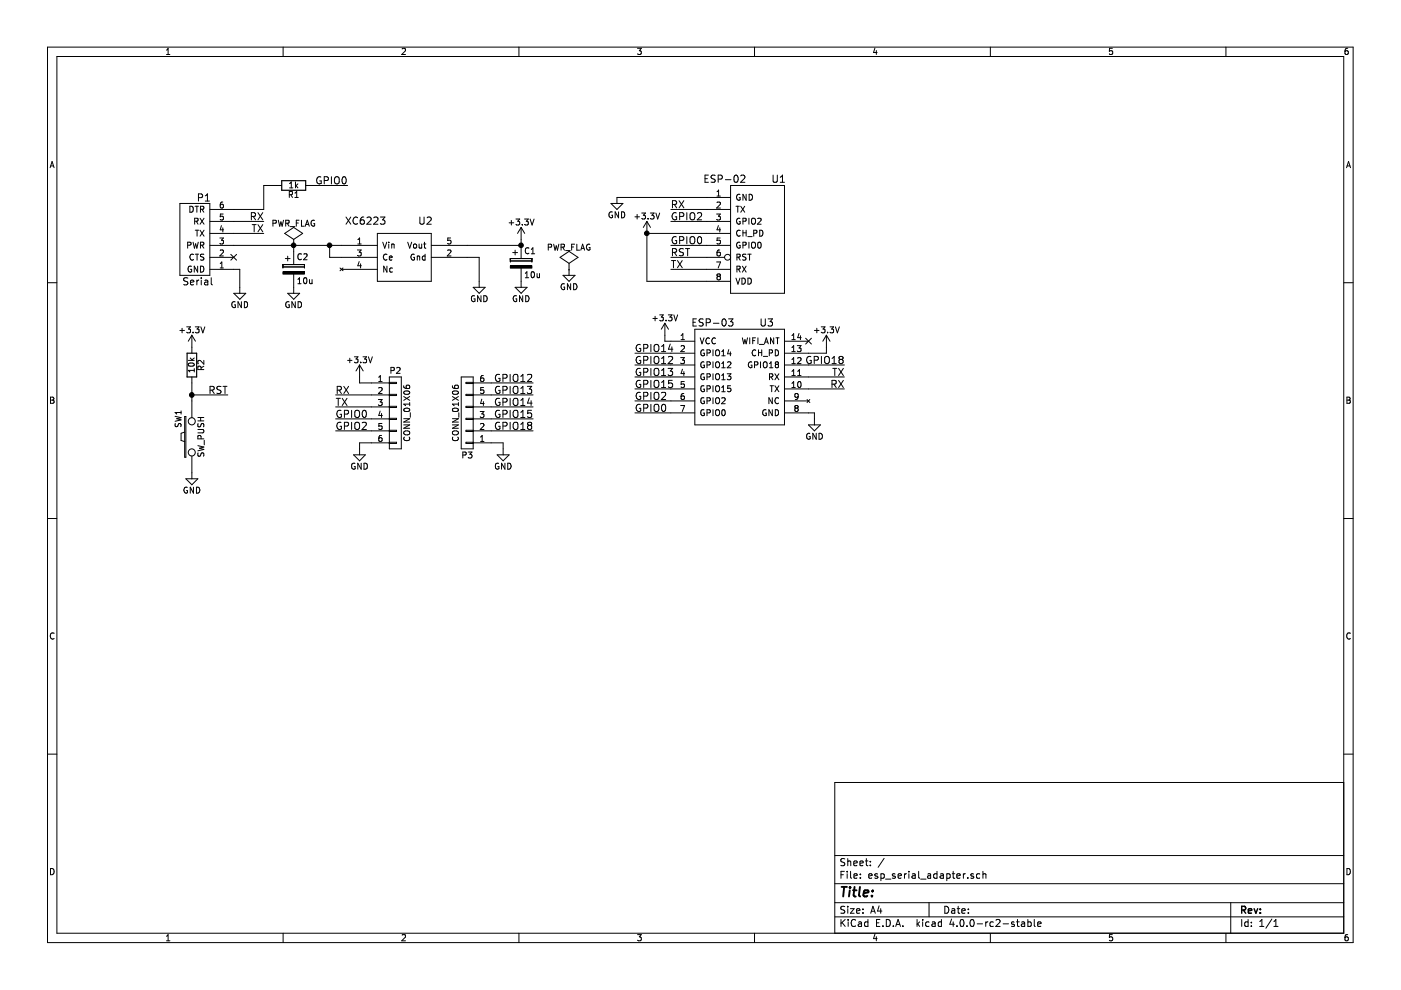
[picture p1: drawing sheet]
EESchema Schematic File Version 2
LIBS:power
LIBS:device
LIBS:transistors
LIBS:conn
LIBS:linear
LIBS:regul
LIBS:74xx
LIBS:cmos4000
LIBS:adc-dac
LIBS:memory
LIBS:xilinx
LIBS:microcontrollers
LIBS:dsp
LIBS:microchip
LIBS:analog_switches
LIBS:motorola
LIBS:texas
LIBS:intel
LIBS:audio
LIBS:interface
LIBS:digital-audio
LIBS:philips
LIBS:display
LIBS:cypress
LIBS:siliconi
LIBS:opto
LIBS:atmel
LIBS:contrib
LIBS:valves
LIBS:esp-02
LIBS:esp-03
LIBS:serial
LIBS:xc6223
EELAYER 25 0
EELAYER END
$Descr A4 11693 8268
encoding utf-8
Sheet 1 1
Title ""
Date ""
Rev ""
Comp ""
Comment1 ""
Comment2 ""
Comment3 ""
Comment4 ""
$EndDescr
$Comp
L Serial P1
U 1 1
P 1750 2000
F 0 "P1" H 1800 1650 60  0000 C CNN
F 1 "Serial" H 1850 2350 60  0000 C CNN
F 2 "Pin_Headers:Pin_Header_Straight_1x06" H 1450 2550 60  0001 C CNN
F 3 "" H 1450 2550 60  0000 C CNN
	1    1750 2000
	-1   0    0    1   
$EndComp
$Comp
L R R2
U 1 1
P 1600 3050
F 0 "R2" V 1680 3050 50  0000 C CNN
F 1 "10k" V 1600 3050 50  0000 C CNN
F 2 "Resistors_SMD:R_0603_HandSoldering" V 1530 3050 30  0001 C CNN
F 3 "" H 1600 3050 30  0000 C CNN
	1    1600 3050
	1    0    0    -1  
$EndComp
$Comp
L SW_PUSH SW1
U 1 1
P 1600 3650
F 0 "SW1" H 1750 3760 50  0000 C CNN
F 1 "SW_PUSH" H 1600 3570 50  0000 C CNN
F 2 "Buttons_Switches_SMD:SW_SPST_PTS645" H 1600 3650 60  0001 C CNN
F 3 "" H 1600 3650 60  0000 C CNN
	1    1600 3650
	0    -1   -1   0   
$EndComp
$Comp
L CP C2
U 1 1
P 2450 2250
F 0 "C2" H 2475 2350 50  0000 L CNN
F 1 "10u" H 2475 2150 50  0000 L CNN
F 2 "Capacitors_Tantalum_SMD:TantalC_SizeB_EIA-3528_Wave" H 2488 2100 30  0001 C CNN
F 3 "" H 2450 2250 60  0000 C CNN
	1    2450 2250
	1    0    0    -1  
$EndComp
Wire Wire Line
	1950 2050 2850 2050
Connection ~ 2750 2050
Wire Wire Line
	2750 2150 2850 2150
$Comp
L GND #PWR01
U 1 1
P 2000 2400
F 0 "#PWR01" H 2000 2150 50  0001 C CNN
F 1 "GND" H 2000 2250 50  0000 C CNN
F 2 "" H 2000 2400 60  0000 C CNN
F 3 "" H 2000 2400 60  0000 C CNN
	1    2000 2400
	1    0    0    -1  
$EndComp
$Comp
L GND #PWR02
U 1 1
P 4000 2350
F 0 "#PWR02" H 4000 2100 50  0001 C CNN
F 1 "GND" H 4000 2200 50  0000 C CNN
F 2 "" H 4000 2350 60  0000 C CNN
F 3 "" H 4000 2350 60  0000 C CNN
	1    4000 2350
	1    0    0    -1  
$EndComp
Wire Wire Line
	1950 2250 2000 2250
Wire Wire Line
	2000 2250 2000 2400
Wire Wire Line
	3900 2150 4000 2150
Wire Wire Line
	4000 2150 4000 2350
$Comp
L CP C1
U 1 1
P 4350 2200
F 0 "C1" H 4375 2300 50  0000 L CNN
F 1 "10u" H 4375 2100 50  0000 L CNN
F 2 "Capacitors_Tantalum_SMD:TantalC_SizeB_EIA-3528_Wave" H 4388 2050 30  0001 C CNN
F 3 "" H 4350 2200 60  0000 C CNN
	1    4350 2200
	1    0    0    -1  
$EndComp
Wire Wire Line
	1600 3350 1600 3200
$Comp
L +3.3V #PWR03
U 1 1
P 4350 2000
F 0 "#PWR03" H 4350 1850 50  0001 C CNN
F 1 "+3.3V" H 4350 2140 50  0000 C CNN
F 2 "" H 4350 2000 60  0000 C CNN
F 3 "" H 4350 2000 60  0000 C CNN
	1    4350 2000
	1    0    0    -1  
$EndComp
$Comp
L GND #PWR04
U 1 1
P 4350 2350
F 0 "#PWR04" H 4350 2100 50  0001 C CNN
F 1 "GND" H 4350 2200 50  0000 C CNN
F 2 "" H 4350 2350 60  0000 C CNN
F 3 "" H 4350 2350 60  0000 C CNN
	1    4350 2350
	1    0    0    -1  
$EndComp
Wire Wire Line
	4350 2050 4350 2000
$Comp
L +3.3V #PWR05
U 1 1
P 1600 2900
F 0 "#PWR05" H 1600 2750 50  0001 C CNN
F 1 "+3.3V" H 1600 3040 50  0000 C CNN
F 2 "" H 1600 2900 60  0000 C CNN
F 3 "" H 1600 2900 60  0000 C CNN
	1    1600 2900
	1    0    0    -1  
$EndComp
$Comp
L GND #PWR06
U 1 1
P 1600 3950
F 0 "#PWR06" H 1600 3700 50  0001 C CNN
F 1 "GND" H 1600 3800 50  0000 C CNN
F 2 "" H 1600 3950 60  0000 C CNN
F 3 "" H 1600 3950 60  0000 C CNN
	1    1600 3950
	1    0    0    -1  
$EndComp
Connection ~ 4350 2050
Wire Wire Line
	3900 2050 4350 2050
$Comp
L GND #PWR07
U 1 1
P 6800 3500
F 0 "#PWR07" H 6800 3250 50  0001 C CNN
F 1 "GND" H 6800 3350 50  0000 C CNN
F 2 "" H 6800 3500 60  0000 C CNN
F 3 "" H 6800 3500 60  0000 C CNN
	1    6800 3500
	1    0    0    -1  
$EndComp
$Comp
L GND #PWR08
U 1 1
P 5150 1650
F 0 "#PWR08" H 5150 1400 50  0001 C CNN
F 1 "GND" H 5150 1500 50  0000 C CNN
F 2 "" H 5150 1650 60  0000 C CNN
F 3 "" H 5150 1650 60  0000 C CNN
	1    5150 1650
	1    0    0    -1  
$EndComp
$Comp
L +3.3V #PWR09
U 1 1
P 5400 1950
F 0 "#PWR09" H 5400 1800 50  0001 C CNN
F 1 "+3.3V" H 5400 2090 50  0000 C CNN
F 2 "" H 5400 1950 60  0000 C CNN
F 3 "" H 5400 1950 60  0000 C CNN
	1    5400 1950
	1    0    0    -1  
$EndComp
$Comp
L +3.3V #PWR010
U 1 1
P 5550 2800
F 0 "#PWR010" H 5550 2650 50  0001 C CNN
F 1 "+3.3V" H 5550 2940 50  0000 C CNN
F 2 "" H 5550 2800 60  0000 C CNN
F 3 "" H 5550 2800 60  0000 C CNN
	1    5550 2800
	1    0    0    -1  
$EndComp
Wire Wire Line
	5550 2800 5550 2850
Wire Wire Line
	5550 2850 5600 2850
Wire Wire Line
	6750 3450 6800 3450
Wire Wire Line
	6800 3450 6800 3500
Wire Wire Line
	5400 2350 5900 2350
NoConn ~ 6750 2850
$Comp
L +3.3V #PWR011
U 1 1
P 6900 2900
F 0 "#PWR011" H 6900 2750 50  0001 C CNN
F 1 "+3.3V" H 6900 3040 50  0000 C CNN
F 2 "" H 6900 2900 60  0000 C CNN
F 3 "" H 6900 2900 60  0000 C CNN
	1    6900 2900
	1    0    0    -1  
$EndComp
Wire Wire Line
	6750 2950 6900 2950
Wire Wire Line
	6900 2950 6900 2900
Wire Wire Line
	1600 3300 1900 3300
Connection ~ 1600 3300
$Comp
L GND #PWR012
U 1 1
P 2450 2400
F 0 "#PWR012" H 2450 2150 50  0001 C CNN
F 1 "GND" H 2450 2250 50  0000 C CNN
F 2 "" H 2450 2400 60  0000 C CNN
F 3 "" H 2450 2400 60  0000 C CNN
	1    2450 2400
	1    0    0    -1  
$EndComp
$Comp
L CONN_01X06 P2
U 1 1
P 3300 3450
F 0 "P2" H 3300 3800 50  0000 C CNN
F 1 "CONN_01X06" V 3400 3450 50  0000 C CNN
F 2 "Pin_Headers:Pin_Header_Straight_1x06" H 3300 3450 60  0001 C CNN
F 3 "" H 3300 3450 60  0000 C CNN
	1    3300 3450
	1    0    0    -1  
$EndComp
$Comp
L CONN_01X06 P3
U 1 1
P 3900 3450
F 0 "P3" H 3900 3800 50  0000 C CNN
F 1 "CONN_01X06" V 4000 3450 50  0000 C CNN
F 2 "Pin_Headers:Pin_Header_Straight_1x06" H 3900 3450 60  0001 C CNN
F 3 "" H 3900 3450 60  0000 C CNN
	1    3900 3450
	-1   0    0    1   
$EndComp
$Comp
L +3.3V #PWR013
U 1 1
P 3000 3150
F 0 "#PWR013" H 3000 3000 50  0001 C CNN
F 1 "+3.3V" H 3000 3290 50  0000 C CNN
F 2 "" H 3000 3150 60  0000 C CNN
F 3 "" H 3000 3150 60  0000 C CNN
	1    3000 3150
	1    0    0    -1  
$EndComp
$Comp
L GND #PWR014
U 1 1
P 3000 3750
F 0 "#PWR014" H 3000 3500 50  0001 C CNN
F 1 "GND" H 3000 3600 50  0000 C CNN
F 2 "" H 3000 3750 60  0000 C CNN
F 3 "" H 3000 3750 60  0000 C CNN
	1    3000 3750
	1    0    0    -1  
$EndComp
$Comp
L GND #PWR015
U 1 1
P 4200 3750
F 0 "#PWR015" H 4200 3500 50  0001 C CNN
F 1 "GND" H 4200 3600 50  0000 C CNN
F 2 "" H 4200 3750 60  0000 C CNN
F 3 "" H 4200 3750 60  0000 C CNN
	1    4200 3750
	1    0    0    -1  
$EndComp
Wire Wire Line
	3000 3750 3000 3700
Wire Wire Line
	3000 3700 3100 3700
Wire Wire Line
	3000 3150 3000 3200
Wire Wire Line
	3000 3200 3100 3200
Wire Wire Line
	4100 3700 4200 3700
Wire Wire Line
	4200 3700 4200 3750
Wire Wire Line
	5300 3450 5600 3450
Wire Wire Line
	5600 3350 5300 3350
Wire Wire Line
	5600 3250 5300 3250
Wire Wire Line
	5600 3150 5300 3150
Wire Wire Line
	5600 3050 5300 3050
Wire Wire Line
	5600 2950 5300 2950
Text Label 5300 2950 0    60   ~ 0
GPIO14
Text Label 5300 3050 0    60   ~ 0
GPIO12
Text Label 5300 3150 0    60   ~ 0
GPIO13
Text Label 5300 3250 0    60   ~ 0
GPIO15
Text Label 5300 3350 0    60   ~ 0
GPIO2
Text Label 5300 3450 0    60   ~ 0
GPIO0
Wire Wire Line
	6750 3050 7050 3050
Text Label 7050 3050 2    60   ~ 0
GPIO18
Wire Wire Line
	5900 1850 5600 1850
Text Label 5600 1850 0    60   ~ 0
GPIO2
Wire Wire Line
	5150 1650 5900 1650
Wire Wire Line
	5600 1750 5900 1750
Wire Wire Line
	5900 2050 5600 2050
Text Label 5600 2050 0    60   ~ 0
GPIO0
Wire Wire Line
	5600 2150 5900 2150
Text Label 5600 2150 0    60   ~ 0
RST
Text Label 1900 3300 2    60   ~ 0
RST
Wire Wire Line
	6750 3150 7050 3150
Wire Wire Line
	6750 3250 7050 3250
Wire Wire Line
	5900 2250 5600 2250
Wire Wire Line
	5400 1950 5400 2350
Connection ~ 5400 1950
Wire Wire Line
	5400 1950 5900 1950
Text Label 5600 1750 0    60   ~ 0
RX
Text Label 5600 2250 0    60   ~ 0
TX
Text Label 7050 3150 2    60   ~ 0
TX
Text Label 7050 3250 2    60   ~ 0
RX
Wire Wire Line
	1950 1850 2200 1850
Wire Wire Line
	1950 1950 2200 1950
Text Label 2200 1850 2    60   ~ 0
RX
Text Label 2200 1950 2    60   ~ 0
TX
Wire Wire Line
	3100 3300 2800 3300
Wire Wire Line
	3100 3400 2800 3400
Wire Wire Line
	3100 3500 2800 3500
Wire Wire Line
	3100 3600 2800 3600
Text Label 2800 3300 0    60   ~ 0
RX
Text Label 2800 3400 0    60   ~ 0
TX
Text Label 2800 3500 0    60   ~ 0
GPIO0
Text Label 2800 3600 0    60   ~ 0
GPIO2
Wire Wire Line
	4100 3200 4450 3200
Wire Wire Line
	4100 3300 4450 3300
Wire Wire Line
	4100 3400 4450 3400
Text Label 4450 3200 2    60   ~ 0
GPIO12
Wire Wire Line
	4100 3500 4450 3500
Wire Wire Line
	4100 3600 4450 3600
Text Label 4450 3300 2    60   ~ 0
GPIO13
Text Label 4450 3400 2    60   ~ 0
GPIO14
Text Label 4450 3500 2    60   ~ 0
GPIO15
Text Label 4450 3600 2    60   ~ 0
GPIO18
NoConn ~ 1950 2150
$Comp
L XC6223 U2
U 1 1
P 3300 2150
F 0 "U2" H 3550 2450 60  0000 C CNN
F 1 "XC6223" H 3050 2450 60  0000 C CNN
F 2 "TO_SOT_Packages_SMD:SOT-23-5" H 3300 2150 60  0001 C CNN
F 3 "" H 3300 2150 60  0000 C CNN
	1    3300 2150
	1    0    0    -1  
$EndComp
Wire Wire Line
	2450 2100 2450 2050
Connection ~ 2450 2050
$Comp
L R R1
U 1 1
P 2450 1550
F 0 "R1" V 2530 1550 50  0000 C CNN
F 1 "1k" V 2450 1550 50  0000 C CNN
F 2 "Resistors_SMD:R_0603_HandSoldering" V 2380 1550 30  0001 C CNN
F 3 "" H 2450 1550 30  0000 C CNN
	1    2450 1550
	0    1    1    0   
$EndComp
Wire Wire Line
	1950 1750 2200 1750
Wire Wire Line
	2200 1750 2200 1550
Wire Wire Line
	2200 1550 2300 1550
Wire Wire Line
	2600 1550 2900 1550
Text Label 2900 1550 2    60   ~ 0
GPIO0
$Comp
L PWR_FLAG #FLG016
U 1 1
P 2450 2050
F 0 "#FLG016" H 2450 2145 50  0001 C CNN
F 1 "PWR_FLAG" H 2450 2230 50  0000 C CNN
F 2 "" H 2450 2050 60  0000 C CNN
F 3 "" H 2450 2050 60  0000 C CNN
	1    2450 2050
	1    0    0    -1  
$EndComp
$Comp
L PWR_FLAG #FLG017
U 1 1
P 4750 2250
F 0 "#FLG017" H 4750 2345 50  0001 C CNN
F 1 "PWR_FLAG" H 4750 2430 50  0000 C CNN
F 2 "" H 4750 2250 60  0000 C CNN
F 3 "" H 4750 2250 60  0000 C CNN
	1    4750 2250
	1    0    0    -1  
$EndComp
$Comp
L GND #PWR018
U 1 1
P 4750 2250
F 0 "#PWR018" H 4750 2000 50  0001 C CNN
F 1 "GND" H 4750 2100 50  0000 C CNN
F 2 "" H 4750 2250 60  0000 C CNN
F 3 "" H 4750 2250 60  0000 C CNN
	1    4750 2250
	1    0    0    -1  
$EndComp
Wire Wire Line
	2750 2050 2750 2150
$Comp
L ESP-03 U3
U 1 1
P 6150 3150
F 0 "U3" H 6400 3600 60  0000 C CNN
F 1 "ESP-03" H 5950 3600 60  0000 C CNN
F 2 "ESP-03:ESP-03" H 6250 2850 60  0001 C CNN
F 3 "" H 6250 2850 60  0000 C CNN
	1    6150 3150
	1    0    0    -1  
$EndComp
$Comp
L ESP-02 U1
U 1 1
P 6200 2000
F 0 "U1" H 6500 2500 60  0000 C CNN
F 1 "ESP-02" H 6050 2500 60  0000 C CNN
F 2 "Pin_Headers:Pin_Header_Straight_2x04" H 6350 2150 60  0001 C CNN
F 3 "" H 6350 2150 60  0000 C CNN
	1    6200 2000
	1    0    0    -1  
$EndComp
$EndSCHEMATC
